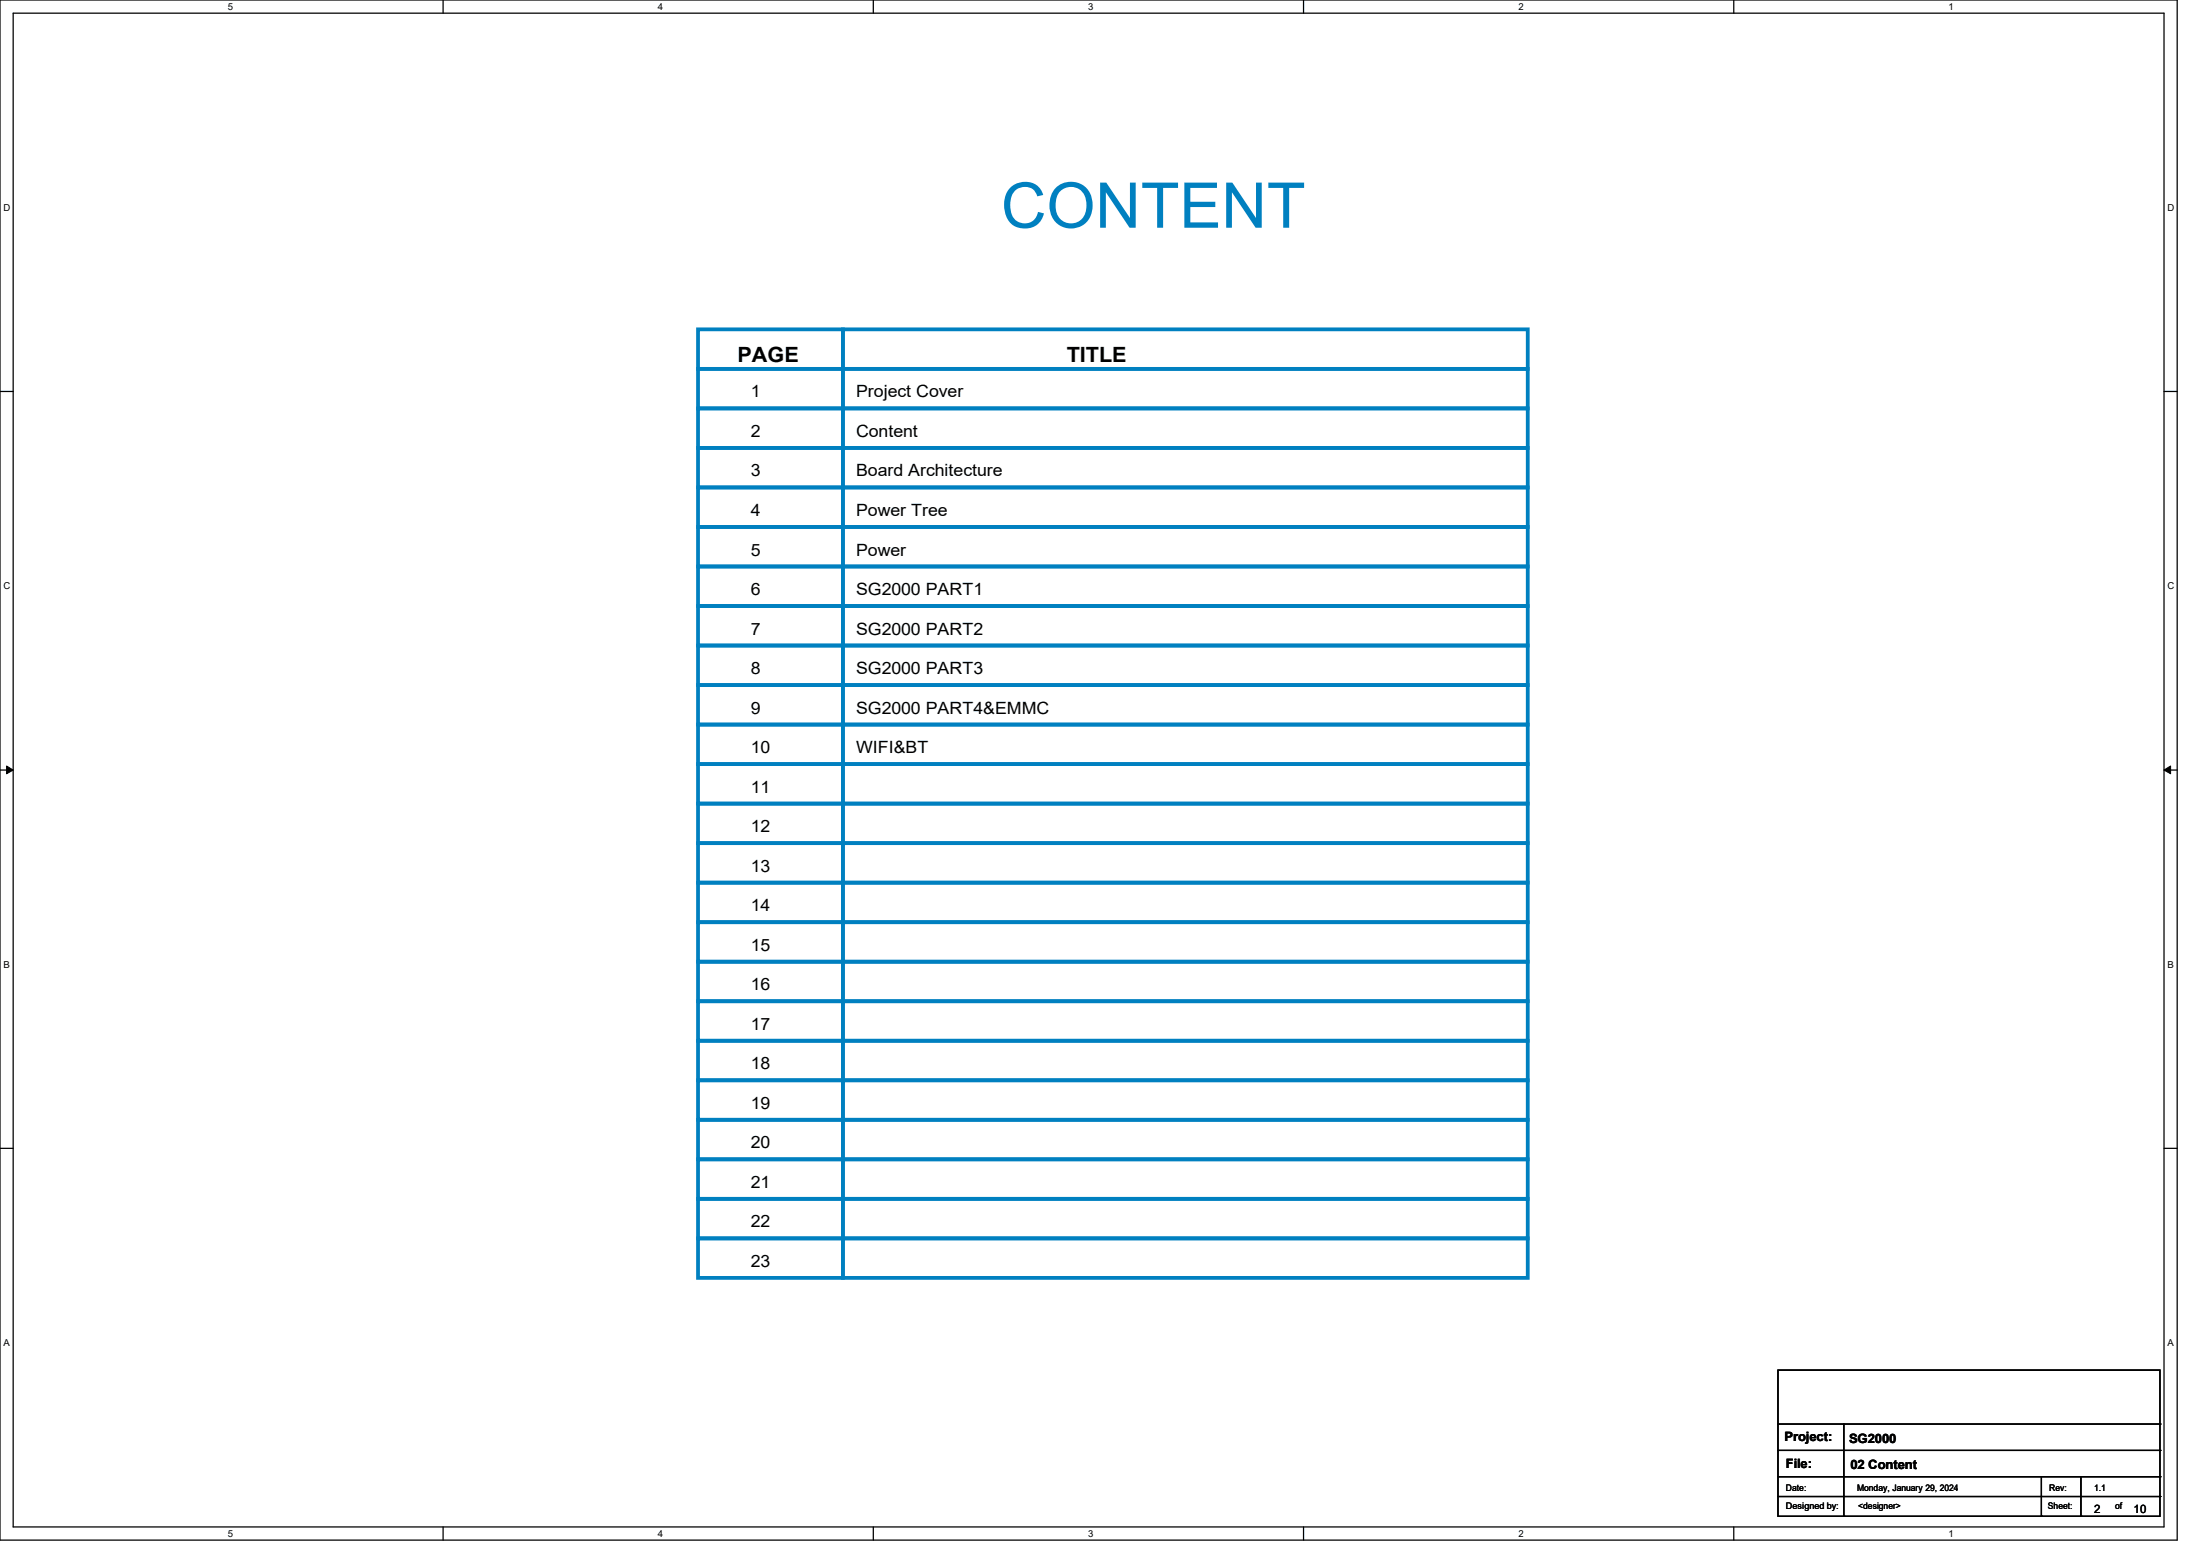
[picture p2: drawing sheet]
<svg xmlns="http://www.w3.org/2000/svg" width="297mm" height="210mm" viewBox="0 0 297 210" stroke-linecap="round" stroke-linejoin="round" font-family="sans-serif">
<g fill="none" stroke="#000" stroke-width=".17">
<path d="M0 0h293.9v207.9h-293.9zM1.8 1.8h290.3v204.3h-290.3zM59.8 0v1.8M117.9 0v1.8M176 0v1.8M234.1 0v1.8M0 52.8h1.8M292.1 52.8h1.8M0 103.9h1.8M292.1 103.9h1.8M0 155h1.8M292.1 155h1.8"/>
<path d="M240 184.9h51.6v19.7h-51.6zM240 192.2h51.6M240 195.7h51.6M240 199.3h51.6M248.9 192.2v12.4M275.6 199.3v5.3M280.9 199.3v5.3M291.6 192.2h.1M291.6 195.7h.1M291.6 199.3h.1M59.8 206.1v1.8M117.9 206.1v1.8"/>
<path d="M176 206.1v1.8M234.1 206.1v1.8M240 202h51.6M248.9 204.6h.1M275.6 204.6h.1M280.9 204.6h.1M291.6 202h.1"/>
</g>
<path d="M.9 103.4l.9 .5-.9 .5zM292.1 103.9l.9-.5v1z" fill="#000"/>
<path d="M.9 103.4l.9 .5-.9 .5zM292.1 103.9l.9-.5v1z" fill="none" stroke="#000" stroke-width=".14"/>
<g fill="none" stroke="#0080c0" stroke-width=".51">
<path d="M94.2 44.4h19.6v5.4h-19.6zM94.2 49.8h19.6v5.3h-19.6zM94.2 55.1h19.6v5.4h-19.6zM113.8 44.4h92.4v5.4h-92.4zM113.8 49.8h92.4v5.3h-92.4zM113.8 55.1h92.4v5.4h-92.4zM94.2 65.8h19.6v5.3h-19.6zM94.2 71.1h19.6v5.4h-19.6zM94.2 60.5h19.6v5.3h-19.6zM94.2 76.5h19.6v5.3h-19.6zM113.8 65.8h92.4v5.3h-92.4zM113.8 71.1h92.4v5.4h-92.4z"/>
<path d="M113.8 60.5h92.4v5.3h-92.4zM113.8 76.5h92.4v5.3h-92.4zM94.2 81.8h19.6v5.3h-19.6zM94.2 87.1h19.6v5.4h-19.6zM94.2 97.8h19.6v5.3h-19.6zM94.2 92.5h19.6v5.3h-19.6zM113.8 81.8h92.4v5.3h-92.4zM113.8 87.1h92.4v5.4h-92.4zM113.8 97.8h92.4v5.3h-92.4zM113.8 92.5h92.4v5.3h-92.4zM94.2 103.1h19.6v5.4h-19.6zM94.2 113.8h19.6v5.3h-19.6z"/>
<path d="M94.2 119.1h19.6v5.4h-19.6zM94.2 108.5h19.6v5.3h-19.6zM113.8 103.1h92.4v5.4h-92.4zM113.8 113.8h92.4v5.3h-92.4zM113.8 119.1h92.4v5.4h-92.4zM113.8 108.5h92.4v5.3h-92.4zM94.2 129.8h19.6v5.3h-19.6zM94.2 135.1h19.6v5.4h-19.6zM94.2 124.5h19.6v5.3h-19.6zM113.8 129.8h92.4v5.3h-92.4zM113.8 135.1h92.4v5.4h-92.4zM113.8 124.5h92.4v5.3h-92.4z"/>
<path d="M94.2 145.8h19.6v5.3h-19.6zM94.2 151.1h19.6v5.4h-19.6zM94.2 140.5h19.6v5.3h-19.6zM94.2 156.5h19.6v5.3h-19.6zM113.8 145.8h92.4v5.3h-92.4zM113.8 151.1h92.4v5.4h-92.4zM113.8 140.5h92.4v5.3h-92.4zM113.8 156.5h92.4v5.3h-92.4zM94.2 161.8h19.6v5.3h-19.6zM94.2 167.1h19.6v5.4h-19.6zM113.8 161.8h92.4v5.3h-92.4zM113.8 167.1h92.4v5.4h-92.4z"/>
</g>
<text font-size="8.5" fill="#0080c0" x="135.1" y="30.7">CONTENT</text>
<g font-size="2.8">
<text x="99.6" y="48.9">PAGE</text>
<text x="144" y="48.9">TITLE</text>
</g>
<g font-size="2.3">
<text x="101.3" y="53.6">1</text>
<text x="115.6" y="53.6">Project Cover</text>
<text x="101.3" y="59">2</text>
<text x="115.6" y="59">Content</text>
<text x="101.3" y="64.3">3</text>
<text x="115.6" y="64.3">Board Architecture</text>
<text x="101.3" y="69.6">4</text>
<text x="115.6" y="69.6">Power Tree</text>
<text x="101.3" y="75">5</text>
<text x="115.6" y="75">Power</text>
<text x="101.3" y="80.3">6</text>
<text x="115.6" y="80.3">SG2000 PART1</text>
<text x="101.3" y="85.6">7</text>
<text x="115.6" y="85.6">SG2000 PART2</text>
<text x="101.3" y="91">8</text>
<text x="115.6" y="91">SG2000 PART3</text>
<text x="101.3" y="96.3">9</text>
<text x="101.3" y="101.6">10</text>
<text x="115.6" y="96.3">SG2000 PART4&amp;EMMC</text>
<text x="115.6" y="101.6">WIFI&amp;BT</text>
<text x="101.3" y="107">11</text>
<text x="101.3" y="112.3">12</text>
<text x="101.3" y="117.6">13</text>
<text x="101.3" y="123">14</text>
<text x="101.3" y="128.3">15</text>
<text x="101.3" y="133.6">16</text>
<text x="101.3" y="139">17</text>
<text x="101.3" y="144.3">18</text>
<text x="101.3" y="149.6">19</text>
<text x="101.3" y="155">20</text>
<text x="101.3" y="160.3">21</text>
<text x="101.3" y="165.7">22</text>
<text x="101.3" y="171">23</text>
</g>
<g font-size="1.7">
<text x="240.9" y="194.5">Project:</text>
<text x="249.6" y="194.7">SG2000</text>
<text x="241.1" y="198.1">File:</text>
<text x="249.8" y="198.2">02 Content</text>
</g>
<g font-size="1.6">
<text x="282.7" y="204.1">2</text>
<text x="288" y="204.1">10</text>
</g>
<g font-size="1.3">
<text x="30.8" y="1.3">5</text>
<text x="88.8" y="1.3">4</text>
<text x="146.9" y="1.3">3</text>
<text x="205" y="1.3">2</text>
<text x="263.1" y="1.3">1</text>
<text x=".5" y="28.4">D</text>
<text x="292.6" y="28.4">D</text>
<text x=".5" y="79.5">C</text>
<text x="292.6" y="79.5">C</text>
<text x=".5" y="130.6">B</text>
<text x="292.6" y="130.6">B</text>
<text x=".5" y="181.7">A</text>
<text x="292.6" y="181.7">A</text>
<text x="30.8" y="207.4">5</text>
<text x="88.8" y="207.4">4</text>
<text x="146.9" y="207.4">3</text>
<text x="205" y="207.4">2</text>
<text x="263.1" y="207.4">1</text>
</g>
<g font-size="1.2">
<text x="241.1" y="201.2">Date:</text>
<text x="241.1" y="203.7">Designed by:</text>
<text x="250.7" y="201.2">Monday, January 29, 2024</text>
<text x="250.9" y="203.7">&lt;designer&gt;</text>
<text x="276.5" y="203.7">Sheet:</text>
<text x="276.6" y="201.2">Rev:</text>
<text x="282.7" y="201.2">1.1</text>
<text x="285.5" y="203.7">of</text>
</g>
</svg>
